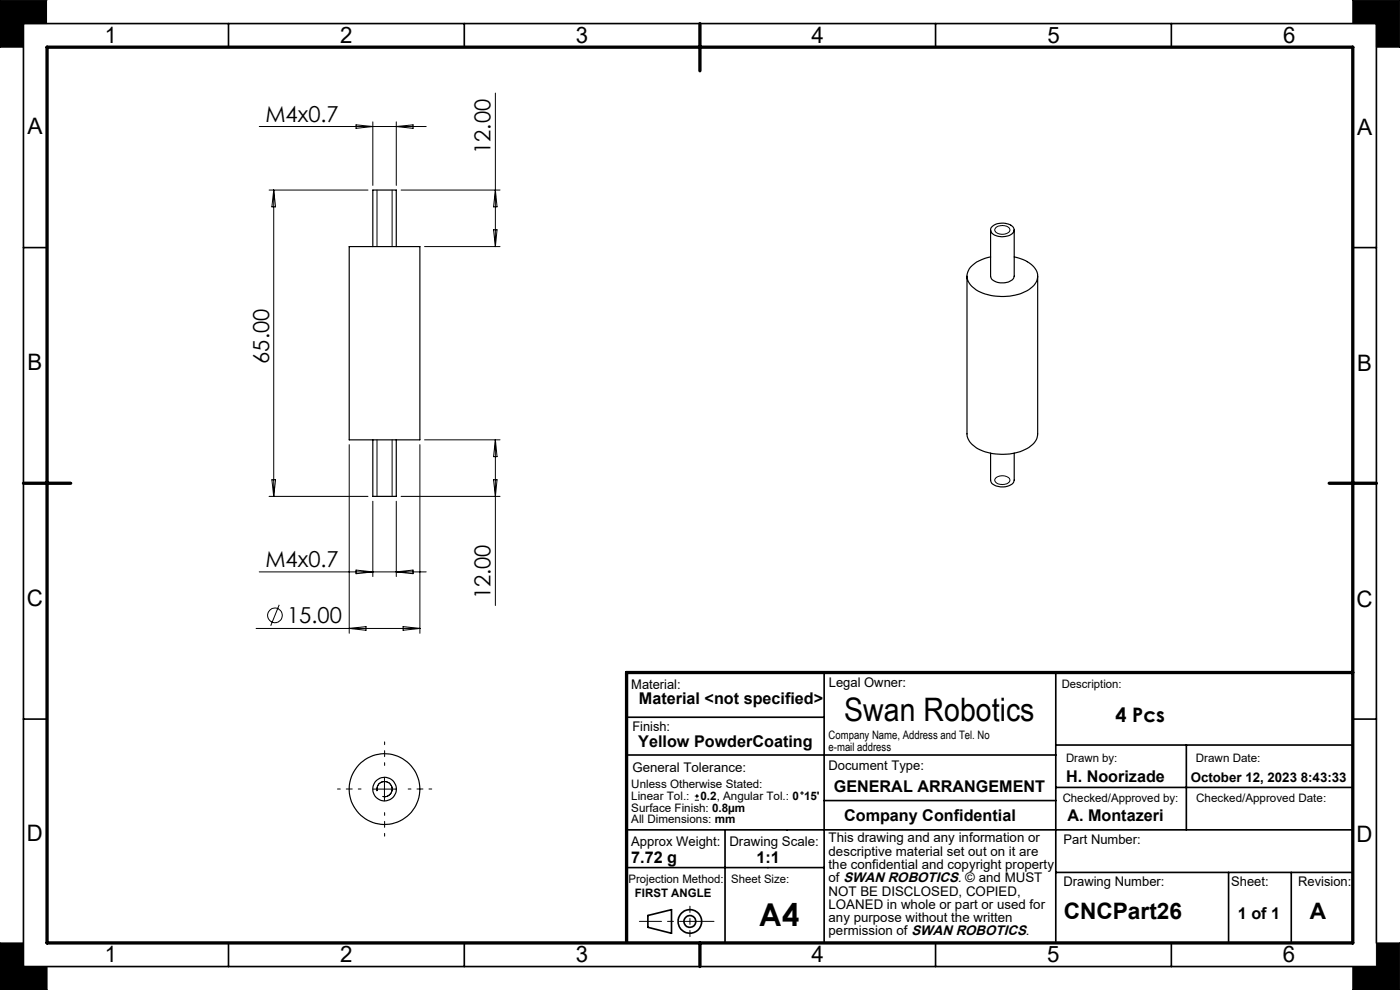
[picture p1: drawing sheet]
<svg xmlns="http://www.w3.org/2000/svg" width="297mm" height="210mm" viewBox="0 0 297 210" stroke-linecap="round" stroke-linejoin="round" font-family="sans-serif">
<g fill="none" stroke="#000" stroke-width=".25">
<path d="M74.1 52.3h15v41h-15zM79.1 52.3v-12h5v12M205.1 58.6v33.4a4.1 4.1 0 0 0 2.9 3.5 11.5 11.5 0 0 0 10.6-.9 3.2 3.2 0 0 0 1.5-2.6v-33.4M210.1 48.8v9.8a2.11 2.11 0 0 0 2.5 1.4 2.3 2.3 0 0 0 2.6-1.4v-9.8M210.1 54.5a6.1 6.1 0 0 0-4.8 3.2 3.3 3.3 0 0 0 1.8 3.8 11.4 11.4 0 0 0 11.5-.3 3 3 0 0 0 1.5-2.8 3 3 0 0 0-1.8-2.6l-1.3-.7-1.8-.6M210.3 48.2a3.3 3.3 0 0 1 4.8 .3 1.44 1.44 0 0 1-1.5 1.6 2.93 2.93 0 0 1-3.4-1.1zM79.1 93.3v12h5v-12M210.1 96.1v5.7a1.67 1.67 0 0 0 1.8 1.4 2.91 2.91 0 0 0 3.2-1.1l.1-6"/>
<circle cx="81.6" cy="167.4" r="7.5"/>
<circle cx="81.6" cy="167.4" r="2.49"/>
</g>
<g fill="none" stroke="#000" stroke-width=".35">
<path d="M48.5 5v5M98.5 5v5M198.5 5v5M248.5 5v5M5 52.5h5M287 52.5h5M5 152.5h5M132.9 152.1h41.9M174.8 142.7v57.3M224 142.7v57M224 158h63M251.7 158v18"/>
<path d="M287 152.5h5M132.9 160.2h91.1M132.9 176h154.1M153.8 176v24M174.8 169.8h49.2M224 167h63M132.9 184h41.9M137.4 194.2l5.1-1.2v5l-5.1-1.3zM224 185.1h63M260.6 185.1v14.9M273.9 185.1v14.9M48.5 200v5"/>
<path d="M98.5 200v5M198.5 200v5M248.5 200v5M292 200v-195h-287v200h287"/>
<circle cx="146.3" cy="195.5" r="2.5"/>
<circle cx="146.4" cy="195.5" r="1.23"/>
</g>
<path d="M151.5 195.4h-15.9" fill="none" stroke="#000" stroke-width=".21" stroke-dasharray="15.2 1.3 1.3 1.3" stroke-dashoffset="7.9"/>
<path d="M146.4 192.2v6.5" fill="none" stroke="#000" stroke-width=".21" stroke-dasharray="15.2 1.3 1.3 1.3" stroke-dashoffset="13.9"/>
<g fill="none" stroke="#000" stroke-width=".21">
<path d="M10 0h-10v10h5v-5h5M105.1 19.7v32.6M287 0h10v10h-5v-5h-5zM55 26.8h35.4M75.5 26.5l3.6 .3-3.6 .4zM79.1 25.9v13.4M84.1 25.9v13.4M84.1 26.8l3.5-.3v.7zM57.1 40.3h21M58.1 40.3l.4 3.6h-.8zM58.1 40.3v65M80 40.3v12"/>
<path d="M83.2 40.3v12M85.1 40.3h21M90.1 52.3h16M104.7 48.7h.7l-.3 3.6zM105.1 40.3l.3 3.6h-.7zM211.3 48.3a2.04 2.04 0 0 1 2.9 .4 1.61 1.61 0 0 1-2.3 .9l-.5-.3a.61 .61 0 0 1-.1-1zM74.1 94.3v40M80 93.3v12M83.2 93.3v12M89.1 94.3v40M90.1 93.3h16M105.1 93.3v35.1"/>
<path d="M105.1 93.3l.3 3.6h-.7zM57.1 105.3h21M57.7 101.8h.8l-.4 3.5zM79.1 106.3v16M84.1 106.3v16M85.1 105.3h21M104.7 101.8h.7l-.3 3.5zM211.3 101.3a2.12 2.12 0 0 1 2.9 .4 1.54 1.54 0 0 1-2.1 1 .86 .86 0 0 1-.9-.4 .86 .86 0 0 1 .1-1zM54.3 133.3h34.8M55 121.3h35.4M59.2 128.3l-1.8 4.4M74.1 133.3l3.5-.4v.8z"/>
<path d="M75.5 120.9l3.6 .4-3.6 .4zM84.1 121.3l3.5-.4v.8zM85.5 132.9l3.6 .4-3.6 .4zM79.1 167.4h5M80 167.8a1.61 1.61 0 0 1 1.4-2 1.61 1.61 0 0 1 1.8 1.7 1.61 1.61 0 0 1-2 1.4M81.6 164.9v5M147.4 169.7h.9M147.4 168.9h.9M147.8 168.4v.9M0 200h5v5h5v5h-10zM287 205h5v-5h5v10h-10z"/>
<circle cx="58.3" cy="130.5" r="1.56"/>
<circle cx="170.1" cy="168.2" r=".22"/>
</g>
<path d="M10 10h277v190h-277zM148.5 5v10M5 102.5h10M282 102.5h10M287 142.7h-154.1v57M148.5 200v5" fill="none" stroke="#000" stroke-width=".7"/>
<path d="M0 0v10h5v-5h5v-5zM0 200v10h10v-5h-5v-5zM292 200v5h-5v5h10v-10zM287 0v5h5v5h5v-10z" fill-rule="evenodd" fill="#000"/>
<path d="M76.6 167.4h-5M81.6 162.4v-5M81.6 172.4v5M86.6 167.4h5" fill="none" stroke="#000" stroke-width=".21" stroke-dasharray="15.2 1.3 1.3 1.3" stroke-dashoffset="14.6"/>
<text font-size="6.9" x="179.1" y="153">Swan Robotics</text>
<text font-size="6.7" x="161" y="196.3">A4</text>
<g font-size="4.8">
<text x="22.3" y="9.2">1</text>
<text x="72.2" y="9.2">2</text>
<text x="122.2" y="9.2">3</text>
<text x="172.2" y="9.2">4</text>
<text x="222.2" y="9.2">5</text>
<text x="272.2" y="9.2">6</text>
<text x="5.8" y="28.4">A</text>
<text x="287.9" y="28.7">A</text>
<text x="5.8" y="78.4">B</text>
<text x="287.9" y="78.7">B</text>
<text x="5.7" y="128.4">C</text>
<text x="287.8" y="128.7">C</text>
<text x="5.7" y="178.4">D</text>
<text x="287.8" y="178.7">D</text>
<text x="225.7" y="195">CNCPart26</text>
<text x="277.9" y="195">A</text>
<text x="22.2" y="204.1">1</text>
<text x="72.1" y="204.1">2</text>
<text x="122.1" y="204.1">3</text>
<text x="172.1" y="204.1">4</text>
<text x="222.1" y="204.1">5</text>
<text x="272.1" y="204.1">6</text>
</g>
<g font-size="4.7">
<text x="56.3" y="25.8">M4x0.7</text>
<text x="104.1" y="32.7" transform="rotate(-90 104.1 32.7)">12.00</text>
<text x="57.1" y="77.2" transform="rotate(-90 57.1 77.2)">65.00</text>
<text x="56.3" y="120.3">M4x0.7</text>
<text x="104.1" y="127.1" transform="rotate(-90 104.1 127.1)">12.00</text>
<text x="60.9" y="132.2">15.00</text>
</g>
<text font-size="4.2" x="236.6" y="153.1">4 Pcs</text>
<g font-size="3.4">
<text x="135.5" y="149.3">Material &lt;not specified&gt;</text>
<text x="135.4" y="158.4">Yellow PowderCoating</text>
<text x="226.1" y="165.9">H. Noorizade</text>
<text x="176.9" y="168.1">GENERAL ARRANGEMENT</text>
<text x="179.1" y="174.1">Company Confidential</text>
<text x="226.4" y="174.1">A. Montazeri</text>
<text x="133.9" y="183.1">7.72 g</text>
<text x="160.5" y="183.1">1:1</text>
<text x="262.6" y="195">1 of 1</text>
</g>
<g font-size="2.8">
<text x="133.9" y="146.3">Material:</text>
<text x="175.8" y="145.8">Legal Owner:</text>
<text x="134.2" y="155">Finish:</text>
<text x="134.2" y="163.7">General Tolerance:</text>
<text x="175.7" y="163.4">Document Type:</text>
<text x="252.6" y="165.9">October 12, 2023 8:43:33</text>
<text x="133.9" y="179.4">Approx Weight:</text>
<text x="154.7" y="179.4">Drawing Scale:</text>
<text x="175.8" y="178.7">This drawing and any information or</text>
<text x="225.6" y="179.1">Part Number:</text>
<text x="175.8" y="181.5">descriptive material set out on it are</text>
<text x="175.8" y="184.3">the confidential and copyright property</text>
<text x="175.8" y="187.1">of SWAN ROBOTICS. © and MUST</text>
<text x="175.8" y="190">NOT BE DISCLOSED, COPIED,</text>
<text x="225.6" y="187.9">Drawing Number:</text>
<text x="261.2" y="187.9">Sheet:</text>
<text x="275.4" y="187.9">Revision:</text>
<text x="175.8" y="192.8">LOANED in whole or part or used for</text>
<text x="175.8" y="195.6">any purpose without the written</text>
<text x="175.8" y="198.4">permission of SWAN ROBOTICS.</text>
</g>
<g font-size="2.5">
<text x="225.3" y="146">Description:</text>
<text x="175.8" y="156.8">Company Name, Address and Tel. No</text>
<text x="175.8" y="159.3">e-mail address</text>
<text x="226.1" y="161.5">Drawn by:</text>
<text x="253.7" y="161.5">Drawn Date:</text>
<text x="133.9" y="167.2">Unless Otherwise Stated:</text>
<text x="133.9" y="169.7">Linear Tol.:</text>
<text x="133.9" y="172.2">Surface Finish: 0.8µm</text>
<text x="148.6" y="169.7">0.2, Angular Tol.: 0</text>
<text x="170.6" y="169.7">15'</text>
<text x="225.4" y="170.2">Checked/Approved by:</text>
<text x="253.8" y="170.2">Checked/Approved Date:</text>
<text x="133.9" y="174.6">All Dimensions: mm</text>
<text x="133.4" y="187.4">Projection Method:</text>
<text x="134.7" y="190.2">FIRST ANGLE</text>
<text x="155.1" y="187.4">Sheet Size:</text>
</g>
</svg>
